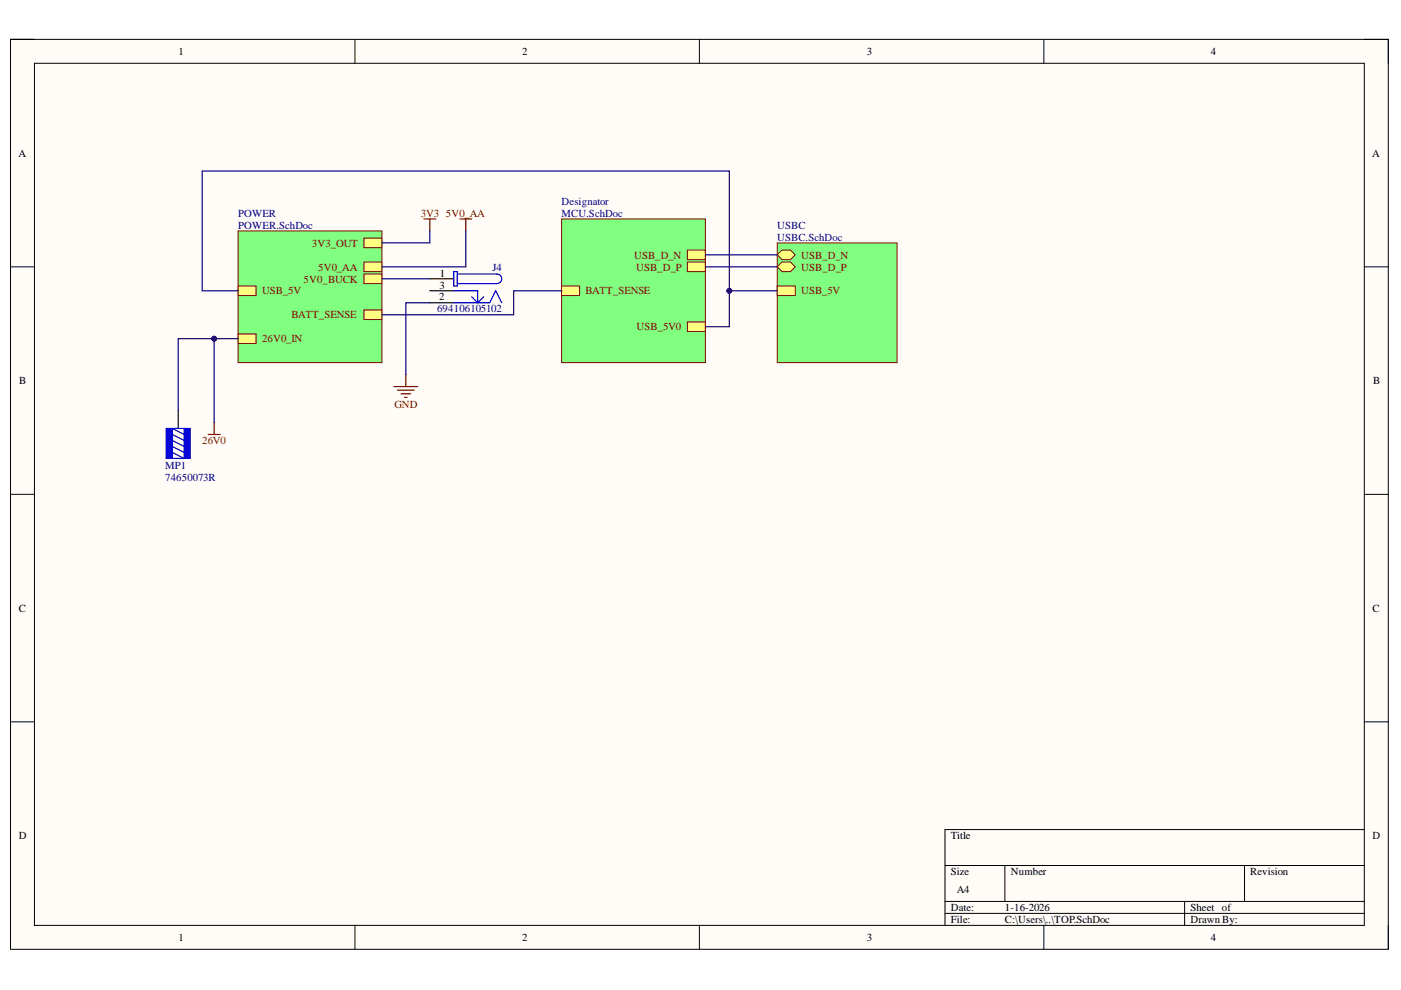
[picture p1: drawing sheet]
<svg xmlns="http://www.w3.org/2000/svg" width="297mm" height="210mm" viewBox="0 0 297 210" stroke-linecap="round" stroke-linejoin="round" font-family="sans-serif">
<path d="M2.2 8.3h292.1v193h-292.1z" fill-rule="evenodd" fill="#fffcf8"/>
<path d="M2.2 8.3h292.1v193h-292.1z" fill="none" stroke="#000" stroke-width=".21"/>
<path d="M7.3 13.4h282v182.8h-282z" fill-rule="evenodd" fill="#fffcf8"/>
<g fill="none" stroke="#000" stroke-width=".21">
<path d="M2.2 8.3h5.1M7.3 13.4h282v182.8h-282zM75.3 8.3v5.1M148.3 8.3v5.1M221.3 8.3v5.1M289.3 8.3h5v5.1M2.2 56.6h5.1M289.3 56.6h5M2.2 104.8h5.1M289.3 104.8h5M2.2 153h5.1M289.3 153h5"/>
<path d="M289.3 175.9h-88.9v20.3M75.3 196.2v5.1M148.3 196.2v5.1M200.4 183.5h88.9M200.4 191.1h88.9M200.4 193.7h88.9M213.1 183.5v7.6M221.3 196.2v5.1M251.2 191.1v5.1M263.9 183.5v7.6M294.3 196.2v5.1"/>
</g>
<path d="M50.5 49h30.5v27.9h-30.5z" fill-rule="evenodd" fill="#80ff80"/>
<path d="M50.5 49h30.5v27.9h-30.5z" fill="none" stroke="#800000" stroke-width=".21"/>
<path d="M50.5 70.8h3.8v2h-3.8z" fill-rule="evenodd" fill="#ffff80"/>
<path d="M50.5 70.8h3.8v2h-3.8z" fill="none" stroke="#800000" stroke-width=".21"/>
<path d="M77.2 55.6h3.8v2h-3.8z" fill-rule="evenodd" fill="#ffff80"/>
<path d="M77.2 55.6h3.8v2h-3.8z" fill="none" stroke="#800000" stroke-width=".21"/>
<path d="M77.2 50.5h3.8v2h-3.8z" fill-rule="evenodd" fill="#ffff80"/>
<path d="M77.2 50.5h3.8v2h-3.8z" fill="none" stroke="#800000" stroke-width=".21"/>
<path d="M50.5 60.6h3.8v2.1h-3.8z" fill-rule="evenodd" fill="#ffff80"/>
<path d="M50.5 60.6h3.8v2.1h-3.8z" fill="none" stroke="#800000" stroke-width=".21"/>
<path d="M77.2 65.7h3.8v2h-3.8z" fill-rule="evenodd" fill="#ffff80"/>
<path d="M77.2 65.7h3.8v2h-3.8z" fill="none" stroke="#800000" stroke-width=".21"/>
<path d="M77.2 58.1h3.8v2h-3.8z" fill-rule="evenodd" fill="#ffff80"/>
<path d="M77.2 58.1h3.8v2h-3.8z" fill="none" stroke="#800000" stroke-width=".21"/>
<path d="M35.2 90.8h1.3v6.4h-1.3z" fill-rule="evenodd" fill="#00f"/>
<path d="M35.2 90.8h1.3v6.4h-1.3z" fill="none" stroke="#00f" stroke-width=".25"/>
<path d="M39.1 90.8h1.2v6.4h-1.2z" fill-rule="evenodd" fill="#00f"/>
<path d="M36.5 94.7l2.6 1.2M36.5 93.4l2.6 1.3M36.5 92.1l2.6 1.3M36.5 95.9l2.6 1.3h-2.6M39.1 90.8h1.2v6.4h-1.2zM39.1 90.8h-2.6l2.6 1.3" fill="none" stroke="#00f" stroke-width=".25"/>
<path d="M37.8 87v3.8" fill="none" stroke="#000" stroke-width=".25"/>
<path d="M44.1 92.1h2.6M45.4 89.6v2.5" fill="none" stroke="#800000" stroke-width=".25"/>
<path d="M119.1 46.4h30.4v30.5h-30.4z" fill-rule="evenodd" fill="#80ff80"/>
<path d="M119.1 46.4h30.4v30.5h-30.4z" fill="none" stroke="#800000" stroke-width=".21"/>
<path d="M145.7 53h3.8v2.1h-3.8z" fill-rule="evenodd" fill="#ffff80"/>
<path d="M145.7 53h3.8v2.1h-3.8z" fill="none" stroke="#800000" stroke-width=".21"/>
<path d="M145.7 55.6h3.8v2h-3.8z" fill-rule="evenodd" fill="#ffff80"/>
<path d="M145.7 55.6h3.8v2h-3.8z" fill="none" stroke="#800000" stroke-width=".21"/>
<path d="M145.7 68.3h3.8v2h-3.8z" fill-rule="evenodd" fill="#ffff80"/>
<path d="M145.7 68.3h3.8v2h-3.8z" fill="none" stroke="#800000" stroke-width=".21"/>
<path d="M119.1 60.6h3.8v2.1h-3.8z" fill-rule="evenodd" fill="#ffff80"/>
<path d="M119.1 60.6h3.8v2.1h-3.8z" fill="none" stroke="#800000" stroke-width=".21"/>
<path d="M164.8 51.5h25.4v25.4h-25.4z" fill-rule="evenodd" fill="#80ff80"/>
<path d="M164.8 51.5h25.4v25.4h-25.4z" fill="none" stroke="#800000" stroke-width=".21"/>
<path d="M164.8 54l1-1h1.8l1 1-1 1.1h-1.8z" fill-rule="evenodd" fill="#ffff80"/>
<path d="M164.8 54l1-1h1.8l1 1-1 1.1h-1.8z" fill="none" stroke="#800000" stroke-width=".21"/>
<path d="M164.8 56.6l1-1h1.8l1 1-1 1h-1.8z" fill-rule="evenodd" fill="#ffff80"/>
<path d="M164.8 56.6l1-1h1.8l1 1-1 1h-1.8z" fill="none" stroke="#800000" stroke-width=".21"/>
<path d="M164.8 60.6h3.8v2.1h-3.8z" fill-rule="evenodd" fill="#ffff80"/>
<path d="M164.8 60.6h3.8v2.1h-3.8z" fill="none" stroke="#800000" stroke-width=".21"/>
<path d="M91.1 59.1h5.1M91.1 61.7h5.1M91.1 64.2h5.1" fill="none" stroke="#000" stroke-width=".25"/>
<path d="M96.2 57.6h.8v3h-.8zM97 58.1h8.4a1.02 1.02 0 0 1 1 1 1.02 1.02 0 0 1-1 1h-8.4M96.2 61.7h5.1v2.5M96.2 64.2h7.6l1.3-2.5 1.3 2.5M100 62.9l1.3 1.3M102.6 62.9l-1.3 1.3" fill="none" stroke="#00f" stroke-width=".25"/>
<path d="M86 79.4v2.6M83.5 82h5.1M84.3 82.7h3.5M85 83.5h2.1M85.8 84.2h.5" fill="none" stroke="#800000" stroke-width=".25"/>
<path d="M50.5 71.8h-12.7v15.2" fill="none" stroke="#000080" stroke-width=".25"/>
<circle cx="45.4" cy="71.8" r=".51" fill="#000080"/>
<circle cx="45.4" cy="71.8" r=".51" fill="none" stroke="#000080" stroke-width=".21"/>
<path d="M45.4 71.8v17.8" fill="none" stroke="#000080" stroke-width=".25"/>
<circle cx="45.4" cy="71.8" r=".51" fill="#000080"/>
<circle cx="45.4" cy="71.8" r=".51" fill="none" stroke="#000080" stroke-width=".21"/>
<path d="M149.5 54h15.3M149.5 56.6h15.3M164.8 61.7h-10.2v7.6h-5.1" fill="none" stroke="#000080" stroke-width=".25"/>
<circle cx="154.6" cy="61.7" r=".51" fill="#000080"/>
<circle cx="154.6" cy="61.7" r=".51" fill="none" stroke="#000080" stroke-width=".21"/>
<path d="M50.5 61.7h-7.6v-25.4h111.7v25.4" fill="none" stroke="#000080" stroke-width=".25"/>
<circle cx="154.6" cy="61.7" r=".51" fill="#000080"/>
<circle cx="154.6" cy="61.7" r=".51" fill="none" stroke="#000080" stroke-width=".21"/>
<path d="M81 59.1h10.1M91.1 49v2.5h-10.1M98.8 49v7.6h-17.8M91.1 64.2h-5.1v15.2M119.1 61.7h-10.2v5h-27.9" fill="none" stroke="#000080" stroke-width=".25"/>
<path d="M89.9 46.4h2.5M91.1 46.4v2.6M97.5 46.4h2.5M98.8 46.4v2.6" fill="none" stroke="#800000" stroke-width=".25"/>
<g font-size="2.3">
<text x="37.9" y="11.7">1</text>
<text x="110.7" y="11.7">2</text>
<text x="183.8" y="11.7">3</text>
<text x="256.7" y="11.7">4</text>
<text x="3.9" y="33.3">A</text>
<text x="290.9" y="33.3">A</text>
<text x="93.3" y="58.6">1</text>
<text x="93.1" y="63.7">2</text>
<text x="93.2" y="61.2">3</text>
<text x="4.1" y="81.5">B</text>
<text x="291.1" y="81.5">B</text>
<text x="4" y="129.7">C</text>
<text x="291" y="129.7">C</text>
<text x="4" y="178">D</text>
<text x="201.6" y="178">Title</text>
<text x="291" y="178">D</text>
<text x="201.6" y="185.6">Size</text>
<text x="214.3" y="185.6">Number</text>
<text x="265.1" y="185.6">Revision</text>
<text x="202.8" y="189.4">A4</text>
<text x="201.6" y="193.2">Date:</text>
<text x="201.6" y="195.7">File:</text>
<text x="213.1" y="193.2">1-16-2026</text>
<text x="213.1" y="195.7">C:\Users\..\TOP.SchDoc</text>
<text x="252.4" y="193.2">Sheet of</text>
<text x="252.4" y="195.7">Drawn By:</text>
<text x="37.9" y="199.5">1</text>
<text x="110.7" y="199.5">2</text>
<text x="183.8" y="199.5">3</text>
<text x="256.7" y="199.5">4</text>
</g>
<g font-size="2.3" fill="#000080">
<text x="50.5" y="46">POWER</text>
<text x="119" y="43.4">Designator</text>
<text x="119" y="46">MCU.SchDoc</text>
<text x="50.5" y="48.5">POWER.SchDoc</text>
<text x="164.8" y="48.5">USBC</text>
<text x="164.8" y="51">USBC.SchDoc</text>
<text x="104.4" y="57.4">J4</text>
<text x="92.7" y="66.2">694106105102</text>
<text x="35" y="99.5">MP1</text>
<text x="35" y="102.1">74650073R</text>
</g>
<g font-size="2.3" fill="#800000">
<text x="89.2" y="46">3V3</text>
<text x="94.5" y="46">5V0_AA</text>
<text x="66.1" y="52.3">3V3_OUT</text>
<text x="64.3" y="59.9">5V0_BUCK</text>
<text x="67.5" y="57.4">5V0_AA</text>
<text x="134.4" y="54.8">USB_D_N</text>
<text x="134.9" y="57.4">USB_D_P</text>
<text x="169.9" y="54.8">USB_D_N</text>
<text x="169.9" y="57.4">USB_D_P</text>
<text x="55.6" y="62.4">USB_5V</text>
<text x="124.1" y="62.4">BATT_SENSE</text>
<text x="169.9" y="62.4">USB_5V</text>
<text x="61.8" y="67.5">BATT_SENSE</text>
<text x="134.9" y="70">USB_5V0</text>
<text x="55.6" y="72.6">26V0_IN</text>
<text x="83.6" y="86.5">GND</text>
<text x="42.9" y="94.2">26V0</text>
</g>
</svg>
